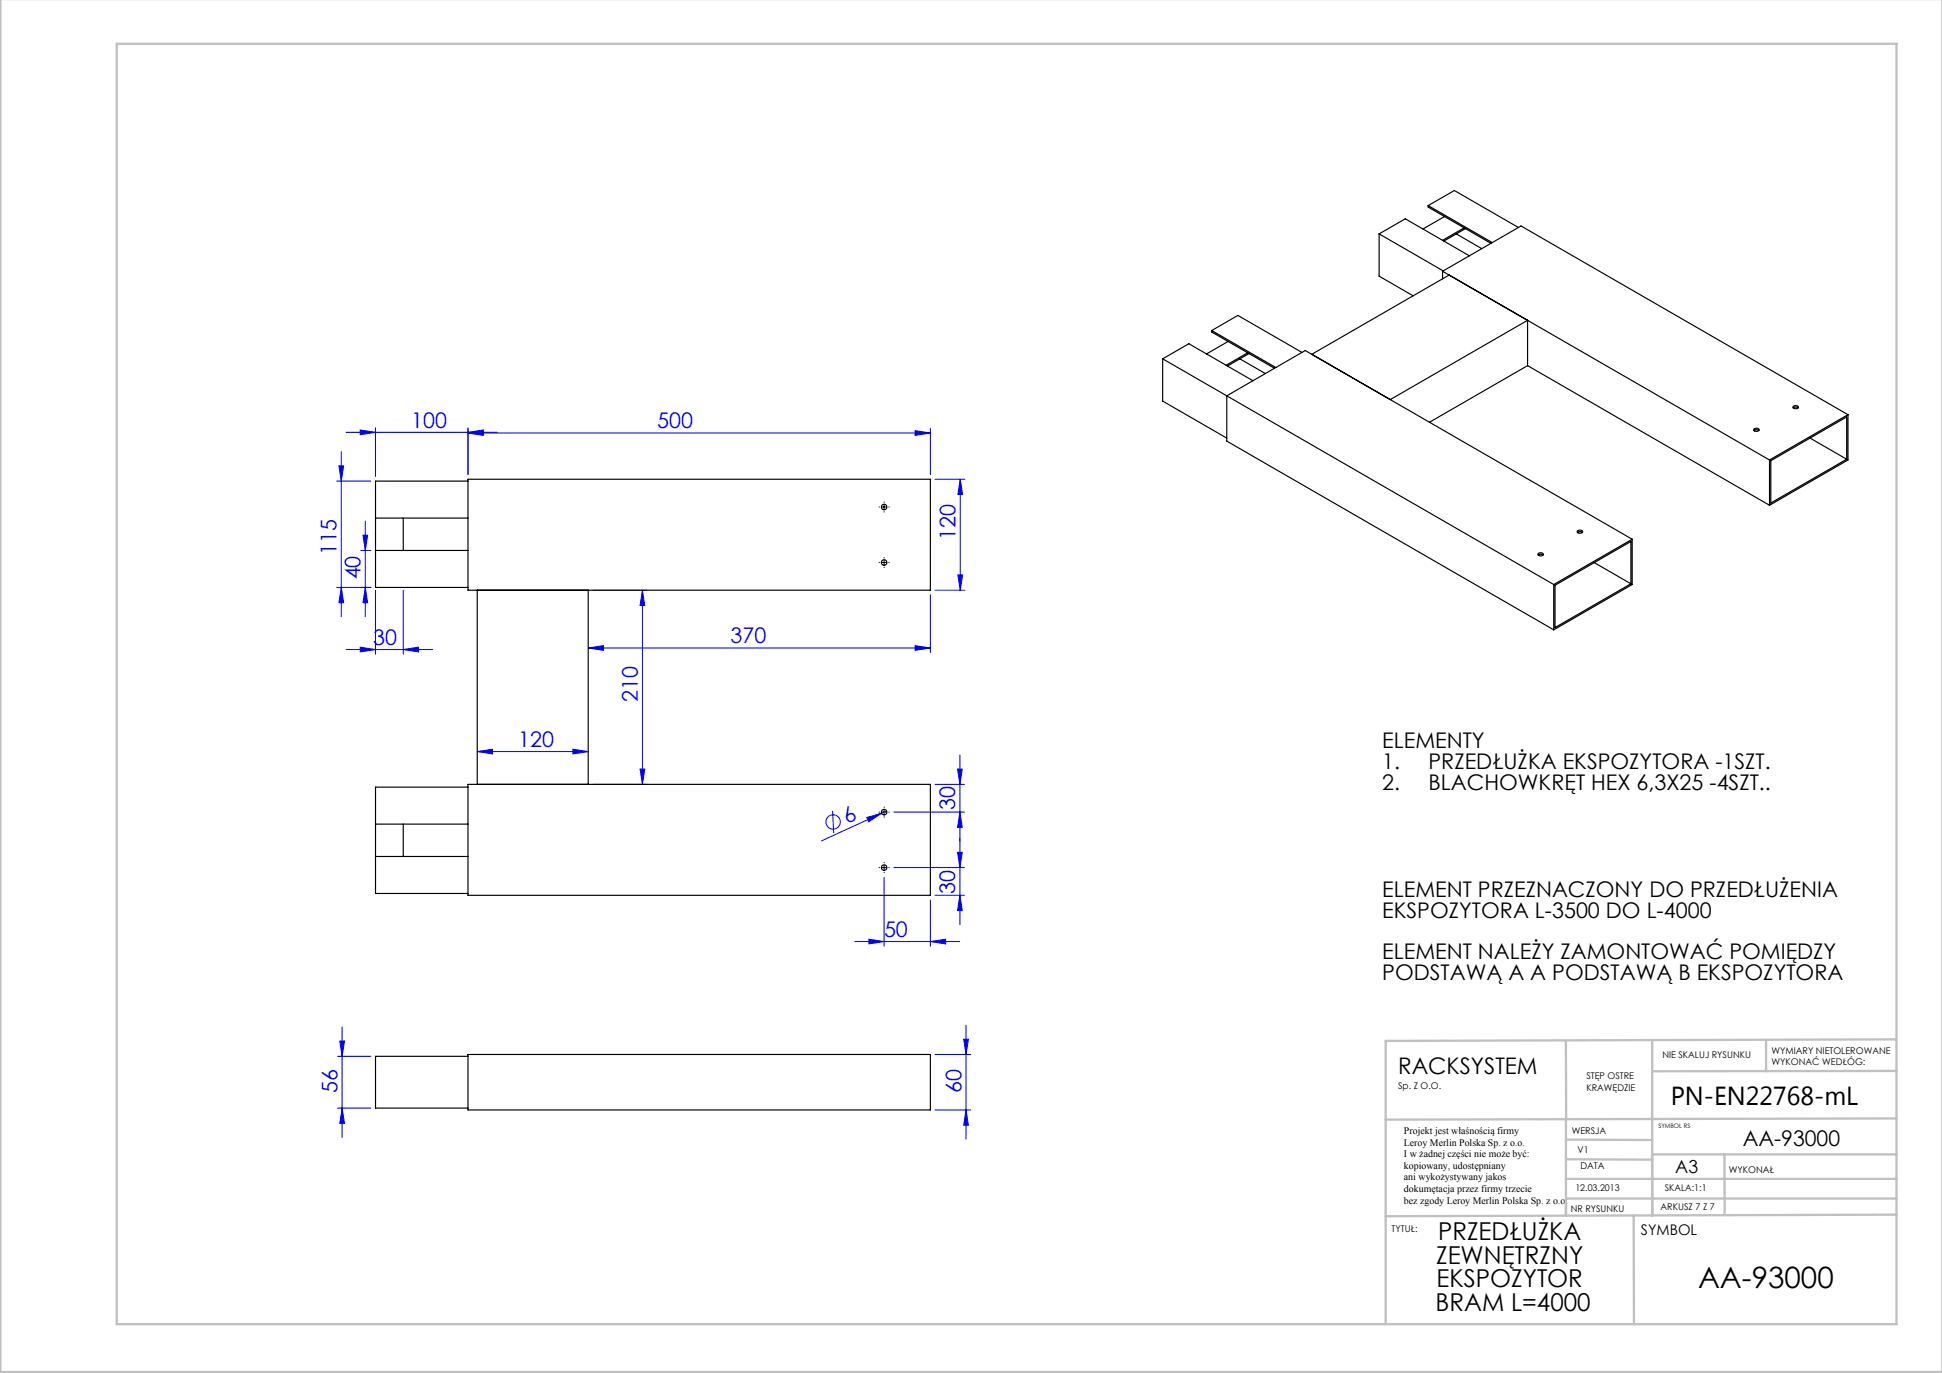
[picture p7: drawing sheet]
<svg xmlns="http://www.w3.org/2000/svg" width="420mm" height="297mm" viewBox="0 0 420 297" stroke-linecap="round" stroke-linejoin="round" font-family="sans-serif">
<g fill="none" stroke="#00f" stroke-width=".22">
<path d="M73.8 97.7v35.7M74.9 93.5h32.7M77.9 93l3.3 .5-3.3 .5zM81.2 92.5v10.6M101.2 93.7l3.3-.5v1zM101.2 93.7h100M101.2 93.5l3.3-.5v1zM101.2 92.5v10.2M197.9 93.2l3.3 .5-3.3 .5zM201.2 92.7v10M72.8 104.1h7.4M73.3 100.8h1l-.5 3.3z"/>
<path d="M78 119.1h2.2M78.5 115.8h1l-.5 3.3zM79 112.7v20.7M202.2 103.7h6.5M207.7 103.7l.5 3.3h-1zM207.7 103.7v24M72.8 127.1h7.4M73.8 127.1l.5 3.3h-1zM77.9 140l3.3 .5-3.3 .5zM79 127.1l.5 3.3h-1zM81.2 127.7v13.8M87.2 127.7v13.8"/>
<path d="M128.2 127.7h11.7M138.9 127.7v42M138.9 127.7l.5 3.3h-1zM197.9 139.7l3.3 .5-3.3 .5zM201.2 128.7v12.5M202.2 127.7h6.5M207.2 124.4h1l-.5 3.3zM74.9 140.5h18.7M87.2 140.5l3.3-.5v1zM127.2 140.2l3.3-.5v1zM127.2 140.2h74M103.2 162.6l3.3-.5v1z"/>
<path d="M103.2 162.6h24M123.9 162.1l3.3 .5-3.3 .5zM128.2 169.7h11.7M138.4 166.4h1l-.5 3.3zM180.1 175.4l.2 4.8M187.5 176.8l3.2-.9-2.8 1.9zM191.8 175.4l-14.1 6.5M193.3 175.7h15.3M202.2 169.7h6.4M207.1 166.4h1l-.5 3.3zM207.6 175.7l.5 3.3h-1zM207.6 163.3v36.7"/>
<path d="M191.2 189.8v14.9M193.3 187.7h15.3M201.2 194.7v10M202.2 193.7h6.4M207.1 184.4h1l-.5 3.3zM207.6 193.7l.5 3.3h-1zM184.9 203.7h22.7M187.9 203.2l3.3 .5-3.3 .5zM201.2 203.7l3.3-.5v1zM73 228.5h7.2M73 239.7h7.2M73.5 225.2h1l-.5 3.3z"/>
<path d="M74 222.1v23.9M74 239.7l.5 3.3h-1zM202.2 228.1h7.7M208.4 224.8h1l-.5 3.3zM208.9 221.7v24.7M202.2 240.1h7.7M208.9 240.1l.5 3.3h-1z"/>
<circle cx="180.2" cy="177.8" r="1.56"/>
</g>
<g fill="none" stroke="#000" stroke-width=".22" stroke-dasharray="15.2 1.3 1.3 1.3">
<path d="M190.2 109.7h-.1M191.2 108.7v-.1M191.2 110.7v.1M192.2 109.7h.1M190.2 121.7h-.1M191.2 120.7v-.1M191.2 122.7v.1M192.2 121.7h.1M190.2 175.7h-.1M191.2 174.7v-.1M191.2 176.7v.1M192.2 175.7h.1"/>
<path d="M190.2 187.7h-.1M191.2 186.7v-.1M191.2 188.7v.1M192.2 187.7h.1"/>
</g>
<path d="M190.7 109.7h1M191.2 109.2v1M190.7 121.7h1M191.2 121.2v1M190.7 175.7h1M191.2 175.2v1M190.7 187.7h1M191.2 187.2v1" fill="none" stroke="#000" stroke-width=".22"/>
<g fill="none" stroke="#c0c0c0" stroke-width=".5">
<path d="M.1 -.1v296.9h419.9M25.2 9.5h385v276.9h-385zM338.7 225.2v16.9M357.3 225v37.9v-13.2M382 225.4v6.3M410.1 224.8l-110.4 .4v61.2M410.1 231.7h-52.8M338.7 259.3h71.5M338.7 255h71.5M338.7 250.8l18.6 .1M338.7 246.5l18.6 .1M338.7 242.1v20.9"/>
<path d="M357.3 249.7h52.9M373 249.7v13.2M410.1 241.9l-110.4 .3M353.3 262.9l.1 23.5M410.2 262.7l-110.5 .4"/>
</g>
<g fill="#00f">
<path d="M187.5 176.8l3.2-.9-2.8 1.9z"/>
<path d="M197.9 93.2l3.3 .5-3.3 .5zM101.2 93.7l3.3-.5v1z"/>
<path d="M77.9 93l3.3 .5-3.3 .5zM101.2 93.5l3.3-.5v1zM187.9 203.2l3.3 .5-3.3 .5zM201.2 203.7l3.3-.5v1z"/>
<path d="M103.2 162.6l3.3-.5v1zM123.9 162.1l3.3 .5-3.3 .5zM127.2 140.2l3.3-.5v1zM197.9 139.7l3.3 .5-3.3 .5z"/>
<path d="M77.9 140l3.3 .5-3.3 .5zM87.2 140.5l3.3-.5v1z"/>
<path d="M207.6 175.7l.5 3.3h-1zM207.1 166.4h1l-.5 3.3z"/>
<path d="M208.4 224.8h1l-.5 3.3zM208.9 240.1l.5 3.3h-1zM207.7 103.7l.5 3.3h-1zM207.2 124.4h1l-.5 3.3zM207.1 184.4h1l-.5 3.3zM207.6 193.7l.5 3.3h-1z"/>
<path d="M73.5 225.2h1l-.5 3.3zM74 239.7l.5 3.3h-1zM138.9 127.7l.5 3.3h-1zM138.4 166.4h1l-.5 3.3z"/>
<path d="M73.3 100.8h1l-.5 3.3zM73.8 127.1l.5 3.3h-1zM78.5 115.8h1l-.5 3.3zM79 127.1l.5 3.3h-1z"/>
</g>
<g fill="none" stroke="#000" stroke-width=".25">
<path d="M298.3 50.6l5.6-3.3 13.9 8M298.3 50.6l13.8 8M298.3 50.6v9.1l7.3 4.3M308.9 44.5l13.8 8M308.9 44.5v.3l13.6 7.8M308.9 44.5l5.6-3.3 13.9 8M312 58.7l17-9.8 70.7 40.8M312 58.7l70.7 40.8M312 58.7v1.6M312.4 46.8l-4.7 2.7M313.4 59.5l-29.7 17.1M315 50.6l5.5 3.2"/>
<path d="M316.7 49.3l-4.7 2.7M316.9 49.5l-4.6 2.6M251.5 77.6l84.5 48.8M251.5 77.6l5.6-3.2 13.9 8M251.5 77.6v9.2l13.8 8M262.1 71.5l5.6-3.3 13.9 8M262.1 71.5l13.8 8M262.1 71.5v.3l13.5 7.9M265.6 73.9l-4.7 2.7M268.1 77.6l5.6 3.2M269.8 76.3l-4.6 2.7M270.1 76.5l-4.6 2.7"/>
<path d="M330.4 79.1l52.3 30.2M330.4 79.1v-9.8l-29.7 17.1M330.4 79.1l-21.2 12.2M379.3 93.1l.6-.1 .5 .1M379.4 92.8a.64 .64 0 0 1 1 .3 .67 .67 0 0 1-1.1-.2zM382.7 99.5v9.8M383 99.7l16.4-9.5v9.1l-16.4 9.5zM387.8 88.2l.6-.1 .5 .1M387.9 87.9a.64 .64 0 0 1 1 .3 .67 .67 0 0 1-1.1-.2zM391.5 94.8l7.9 4.5M399.7 89.7l-17 9.8M399.7 89.7v9.8l-17 9.8"/>
<path d="M81.2 119.1h20M81.2 112.1h20M87.2 112.1v7M101.2 103.7h100v24h-100zM101.2 104.1h-20v23h20M332.7 119.7a.64 .64 0 0 1 1.1 .3 .67 .67 0 0 1-1.2-.2zM341.2 115.2l.5-.2 .5 .2M341.2 114.8a.64 .64 0 0 1 1.1 .3 .67 .67 0 0 1-1.2-.2zM353 116.6l-17 9.8M353 116.6v9.8l-17 9.8M353 116.6l-70.7-40.8-17 9.8v9.8l70.7 40.8M103.2 127.7v42"/>
<path d="M127.2 127.7v42M332.7 120.1l.6-.2 .4 .2M336 126.4v9.8M336.3 126.6l16.4-9.5v9.2l-16.4 9.5zM344.8 121.7l7.9 4.6M81.2 178.3h20M87.2 178.3v7M101.2 169.7h100v24h-100zM101.2 170.3h-20v23h20M81.2 185.3h20M101.2 228.1h100v12h-100zM101.2 228.5h-20v11.2h20"/>
<circle cx="191.2" cy="109.7" r=".6"/>
<circle cx="191.2" cy="121.7" r=".6"/>
<circle cx="191.2" cy="175.7" r=".6"/>
<circle cx="191.2" cy="187.7" r=".6"/>
</g>
<text font-size="6.3" x="367.2" y="278.5">AA-93000</text>
<text font-size="5.6" x="361.3" y="239.1">PN-EN22768-mL</text>
<g font-size="5.3">
<text x="311" y="268.3">PRZEDŁUŻKA</text>
<text x="310.6" y="273.4">ZEWNĘTRZNY</text>
<text x="310.7" y="278.5">EKSPOZYTOR</text>
<text x="310.5" y="283.6">BRAM L=4000</text>
</g>
<text font-size="4.9" x="302.4" y="232.4">RACKSYSTEM</text>
<g font-size="4.7" fill="#00f">
<text x="88.9" y="92.5">100</text>
<text x="142.2" y="92.7">500</text>
<text x="72.8" y="120" transform="rotate(-90 72.8 120)">115</text>
<text x="206.7" y="116.8" transform="rotate(-90 206.7 116.8)">120</text>
<text x="78" y="125.4" transform="rotate(-90 78 125.4)">40</text>
<text x="80.7" y="139.5">30</text>
<text x="158" y="139.2">370</text>
<text x="137.9" y="151.7" transform="rotate(-90 137.9 151.7)">210</text>
<text x="112" y="161.6">120</text>
<text x="183.2" y="178.3" transform="rotate(-25 183.2 178.3)">6</text>
<text x="206.6" y="175.2" transform="rotate(-90 206.6 175.2)">30</text>
<text x="206.6" y="193.4" transform="rotate(-90 206.6 193.4)">30</text>
<text x="191.2" y="202.7">50</text>
<text x="73" y="236.4" transform="rotate(-90 73 236.4)">56</text>
<text x="207.9" y="236.4" transform="rotate(-90 207.9 236.4)">60</text>
</g>
<g font-size="4.7">
<text x="298.9" y="161.9">ELEMENTY</text>
<text x="298.9" y="166.4">1.</text>
<text x="308.9" y="166.4">PRZEDŁUŻKA EKSPOZYTORA -1SZT.</text>
<text x="298.9" y="171">2.</text>
<text x="308.9" y="171">BLACHOWKRĘT HEX 6,3X25 -4SZT..</text>
<text x="298.9" y="194">ELEMENT PRZEZNACZONY DO PRZEDŁUŻENIA</text>
<text x="298.9" y="198.5">EKSPOZYTORA L-3500 DO L-4000</text>
<text x="298.9" y="207.6">ELEMENT NALEŻY ZAMONTOWAĆ POMIĘDZY</text>
<text x="298.9" y="212.1">PODSTAWĄ A A PODSTAWĄ B EKSPOZYTORA</text>
<text x="376.9" y="247.8">AA-93000</text>
</g>
<text font-size="3.9" x="362.3" y="253.8">A3</text>
<text font-size="3.2" x="354.9" y="267.2">SYMBOL</text>
<g font-size="2.2">
<text x="303.6" y="245.3">Projekt jest właśnością firmy</text>
<text x="303.6" y="247.8">Leroy Merlin Polska Sp. z o.o.</text>
<text x="303.6" y="250.3">I w żadnej części nie może być:</text>
<text x="303.6" y="252.8">kopiowany, udostępniany</text>
<text x="303.6" y="255.3">ani wykożystywany jakos</text>
<text x="303.6" y="257.8">dokumętacja przez firmy trzecie</text>
<text x="303.6" y="260.3">bez zgody Leroy Merlin Polska Sp. z o.o.</text>
</g>
<g font-size="2">
<text x="383.1" y="227.9">WYMIARY NIETOLEROWANE</text>
<text x="343.1" y="233.4">STĘP OSTRE</text>
<text x="359.5" y="228.9">NIE SKALUJ RYSUNKU</text>
<text x="383.1" y="230.4">WYKONAĆ WEDŁÓG:</text>
<text x="302.4" y="235.5">Sp. Z O.O.</text>
<text x="343.1" y="235.9">KRAWĘDZIE</text>
<text x="339.9" y="245.4">WERSJA</text>
<text x="341.2" y="249.4">V1</text>
<text x="340.7" y="257.7">12.03.2013</text>
<text x="341.8" y="252.9">DATA</text>
<text x="360.1" y="257.7">SKALA:1:1</text>
<text x="373.9" y="253.8">WYKONAŁ</text>
<text x="339.7" y="262.3">NR RYSUNKU</text>
<text x="359.1" y="261.8">ARKUSZ 7 Z 7</text>
<text x="301" y="266.4">TYTUŁ:</text>
</g>
<text font-size="1.3" x="358.7" y="244">SYMBOL RS</text>
</svg>
